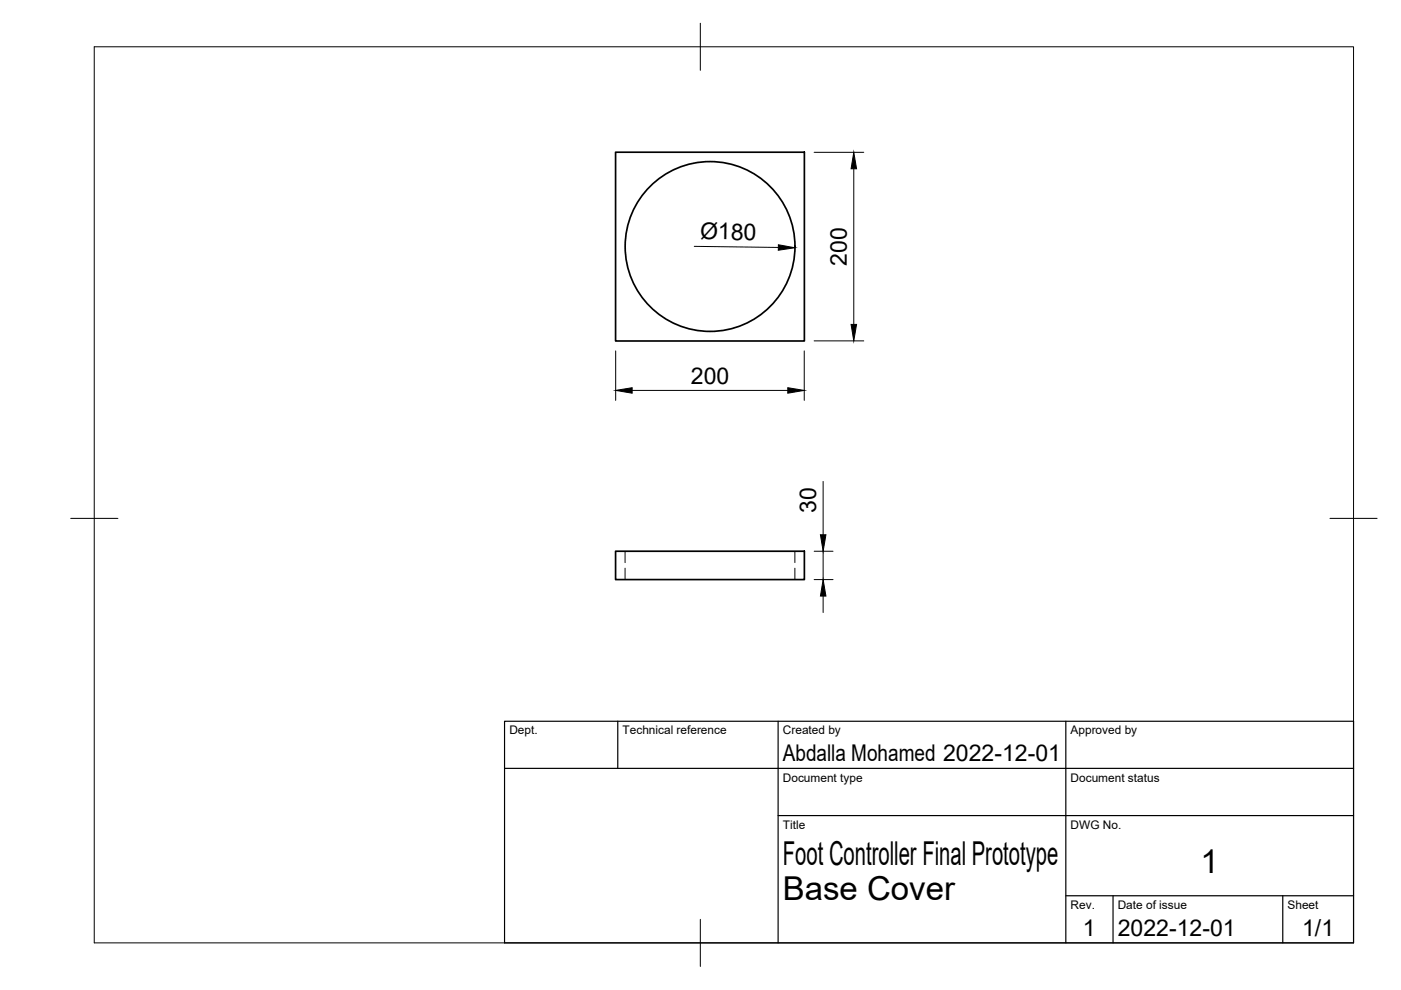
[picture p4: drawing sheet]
<svg xmlns="http://www.w3.org/2000/svg" width="297mm" height="210mm" viewBox="0 0 297 210" stroke-linecap="round" stroke-linejoin="round" font-family="sans-serif">
<!-- layer: Visible -->
<g fill="none" stroke="#000" stroke-width=".36">
<path d="M130.5 32.3h40v40h-40zM130.5 116.9h40v6h-40z"/>
<circle cx="150.5" cy="52.3" r="18"/>
</g>
<!-- layer: Hidden -->
<path d="M132.5 116.9v2.4M168.5 116.9v2.4M132.5 120.5v2.4M168.5 120.5v2.4" fill="none" stroke="#000" stroke-width=".21"/>
<!-- layer: BORDER -->
<path d="M20 9.9h267v190h-267zM148.5 4.9v10M15 109.9h10M282 109.9h10M148.5 194.9v10" fill="none" stroke="#000" stroke-width=".21"/>
<!-- layer: TITLEBLOCK -->
<path d="M107 152.9h180v47h-180zM131 152.9v10M165 152.9v47M226 152.9v47M107 162.9h180M165 172.9h122M226 189.9h61M236 189.9v10M272 189.9v10" fill="none" stroke="#000" stroke-width=".25"/>
<!-- layer: FD_Dimensions -->
<path d="M172.6 32.3h10.5M181 35.8v33M147.2 52.2l17.8 .3M130.5 74.4v10.5M170.5 74.4v10.5M172.6 72.3h10.5M134 82.8h33M172.6 116.9h4M174.5 102.1v11.3M174.5 116.9v6M172.6 122.9h4M174.5 126.4v3.5" fill="none" stroke="#000" stroke-width=".21"/>
<path d="M181 32.3l.6 3.5h-1.2zM165 51.9l3.5 .6-3.5 .6zM180.4 68.8h1.2l-.6 3.5zM130.5 82.8l3.5-.6v1.2zM167 82.2l3.5 .6-3.5 .6zM173.9 113.4h1.2l-.6 3.5zM174.5 122.9l.6 3.5h-1.2z" fill="#000" stroke="#000" stroke-width=".21"/>
<g font-size="7">
<text x="166" y="183.4">Foot Controller Final Prototype</text>
<text x="254.5" y="185.2">1</text>
<text x="166" y="190.9">Base Cover</text>
</g>
<g font-size="4.9">
<text x="148.4" y="50.7" transform="rotate(1 148.4 50.7)">Ø180</text>
<text x="179.6" y="56.3" transform="rotate(-90 179.6 56.3)">200</text>
<text x="146.5" y="81.3">200</text>
<text x="173.1" y="108.7" transform="rotate(-90 173.1 108.7)">30</text>
<text x="166" y="161.4">Abdalla Mohamed 2022-12-01</text>
<text x="229.6" y="198.6">1</text>
<text x="237" y="198.4">2022-12-01</text>
<text x="276.1" y="198.6">1/1</text>
</g>
<g font-size="2.5">
<text x="108" y="155.7">Dept.</text>
<text x="132" y="155.7">Technical reference</text>
<text x="166" y="155.7">Created by</text>
<text x="227" y="155.7">Approved by</text>
<text x="166" y="165.7">Document type</text>
<text x="227" y="165.7">Document status</text>
<text x="166" y="175.7">Title</text>
<text x="227" y="175.7">DWG No.</text>
<text x="227" y="192.7">Rev.</text>
<text x="237" y="192.7">Date of issue</text>
<text x="273" y="192.7">Sheet</text>
</g>
</svg>
